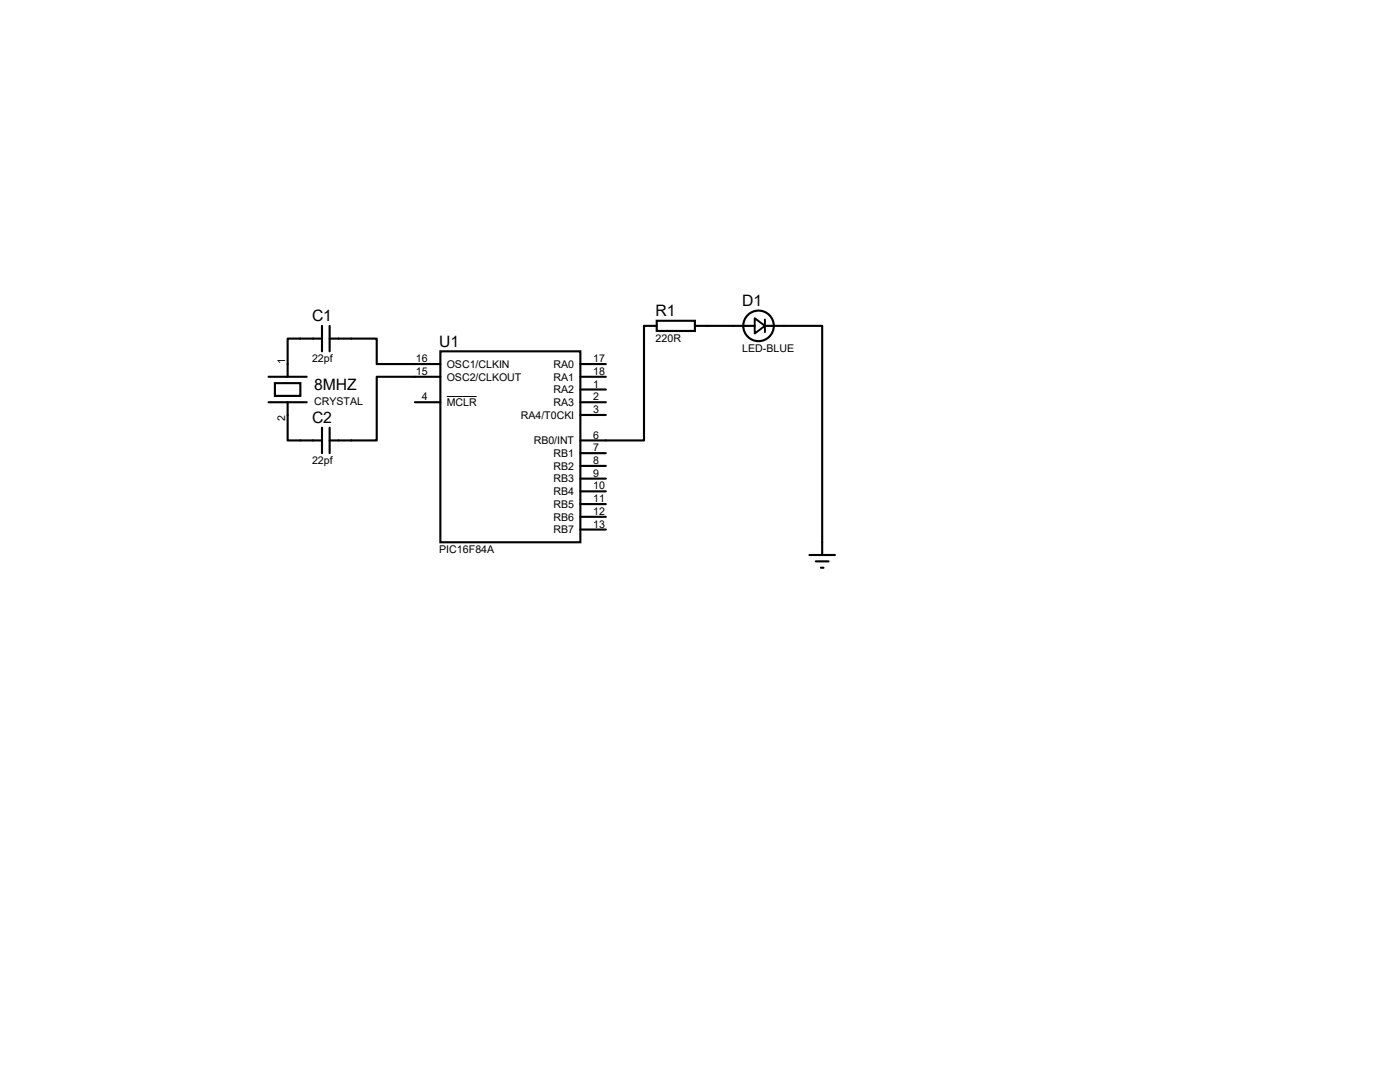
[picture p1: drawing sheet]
<svg xmlns="http://www.w3.org/2000/svg" width="279mm" height="216mm" viewBox="0 0 279 216" stroke-linecap="round" stroke-linejoin="round" font-family="sans-serif">
<g fill="none" stroke="#000" stroke-width=".42">
<path d="M53.6 75.2h7.6M54.9 76.5h5v2.5h-5zM64.3 67.6h-6.9v7.6M64.3 65v5.1M65.8 67.6h9.4v5h12.7M65.8 65v5.1M87.9 70.1h27.9v38.1h-27.9zM87.9 75.2h-12.7v12.7h-9.4M115.8 72.6h5.1M115.8 75.2h5.1M115.8 77.7h5.1M131.1 64h7.6v2h-7.6z"/>
<path d="M131.1 65h-2.6v22.9h-12.7M138.7 65h11.9M152.7 65h11.4v45.7M53.6 80.3h7.6M57.4 80.3v7.6h6.9M64.3 85.3v5.1M65.8 85.3v5.1M82.8 80.3h5.1M115.8 90.4h5.1M115.8 93h5.1M115.8 95.5h5.1M115.8 98h5.1"/>
<path d="M115.8 80.3h5.1M115.8 82.8h5.1M115.8 100.6h5.1M115.8 103.1h5.1M115.8 105.7h5.1M161.5 110.7h5.1M162.8 112h2.6M163.8 113.3h.5"/>
<circle cx="151.4" cy="65" r="3"/>
</g>
<path d="M89.2 79.1h5.9" fill="none" stroke="#000" stroke-width=".2"/>
<path d="M150.6 63.5l2.1 1.5-2.1 1.5zM152.7 63.8v2.5" fill="none" stroke="#000" stroke-width=".38"/>
<g font-size="3.1">
<text x="62.3" y="64.1">C1</text>
<text x="130.9" y="63.1">R1</text>
<text x="148.1" y="61.1">D1</text>
<text x="87.7" y="69.2">U1</text>
<text x="62.7" y="77.8">8MHZ</text>
<text x="62.3" y="84.5">C2</text>
</g>
<g font-size="2.1">
<text x="130.9" y="68.2">220R</text>
<text x="148.1" y="70.2">LED-BLUE</text>
<text x="56.9" y="72.6" transform="rotate(-90 56.9 72.6)">1</text>
<text x="62.3" y="72.3">22pf</text>
<text x="83" y="72.3">16</text>
<text x="83" y="74.8">15</text>
<text x="89.2" y="73.4">OSC1/CLKIN</text>
<text x="89.2" y="75.9">OSC2/CLKOUT</text>
<text x="110.4" y="73.4">RA0</text>
<text x="110.4" y="75.9">RA1</text>
<text x="118.4" y="72.3">17</text>
<text x="118.4" y="74.8">18</text>
<text x="118.4" y="77.3">1</text>
<text x="56.9" y="84" transform="rotate(-90 56.9 84)">2</text>
<text x="62.7" y="80.7">CRYSTAL</text>
<text x="84.2" y="79.9">4</text>
<text x="89.2" y="81">MCLR</text>
<text x="103.9" y="83.6">RA4/T0CKI</text>
<text x="110.4" y="78.5">RA2</text>
<text x="110.4" y="81">RA3</text>
<text x="118.4" y="79.9">2</text>
<text x="118.4" y="82.4">3</text>
<text x="106.5" y="88.6">RB0/INT</text>
<text x="118.4" y="87.5">6</text>
<text x="62.3" y="92.6">22pf</text>
<text x="110.4" y="91.2">RB1</text>
<text x="110.4" y="93.7">RB2</text>
<text x="118.4" y="90">7</text>
<text x="118.4" y="92.6">8</text>
<text x="118.4" y="95.1">9</text>
<text x="110.4" y="96.3">RB3</text>
<text x="110.4" y="98.8">RB4</text>
<text x="110.4" y="101.3">RB5</text>
<text x="118.4" y="97.7">10</text>
<text x="118.4" y="100.2">11</text>
<text x="110.4" y="103.9">RB6</text>
<text x="110.4" y="106.4">RB7</text>
<text x="118.4" y="102.7">12</text>
<text x="118.4" y="105.3">13</text>
<text x="87.7" y="110.4">PIC16F84A</text>
</g>
</svg>
